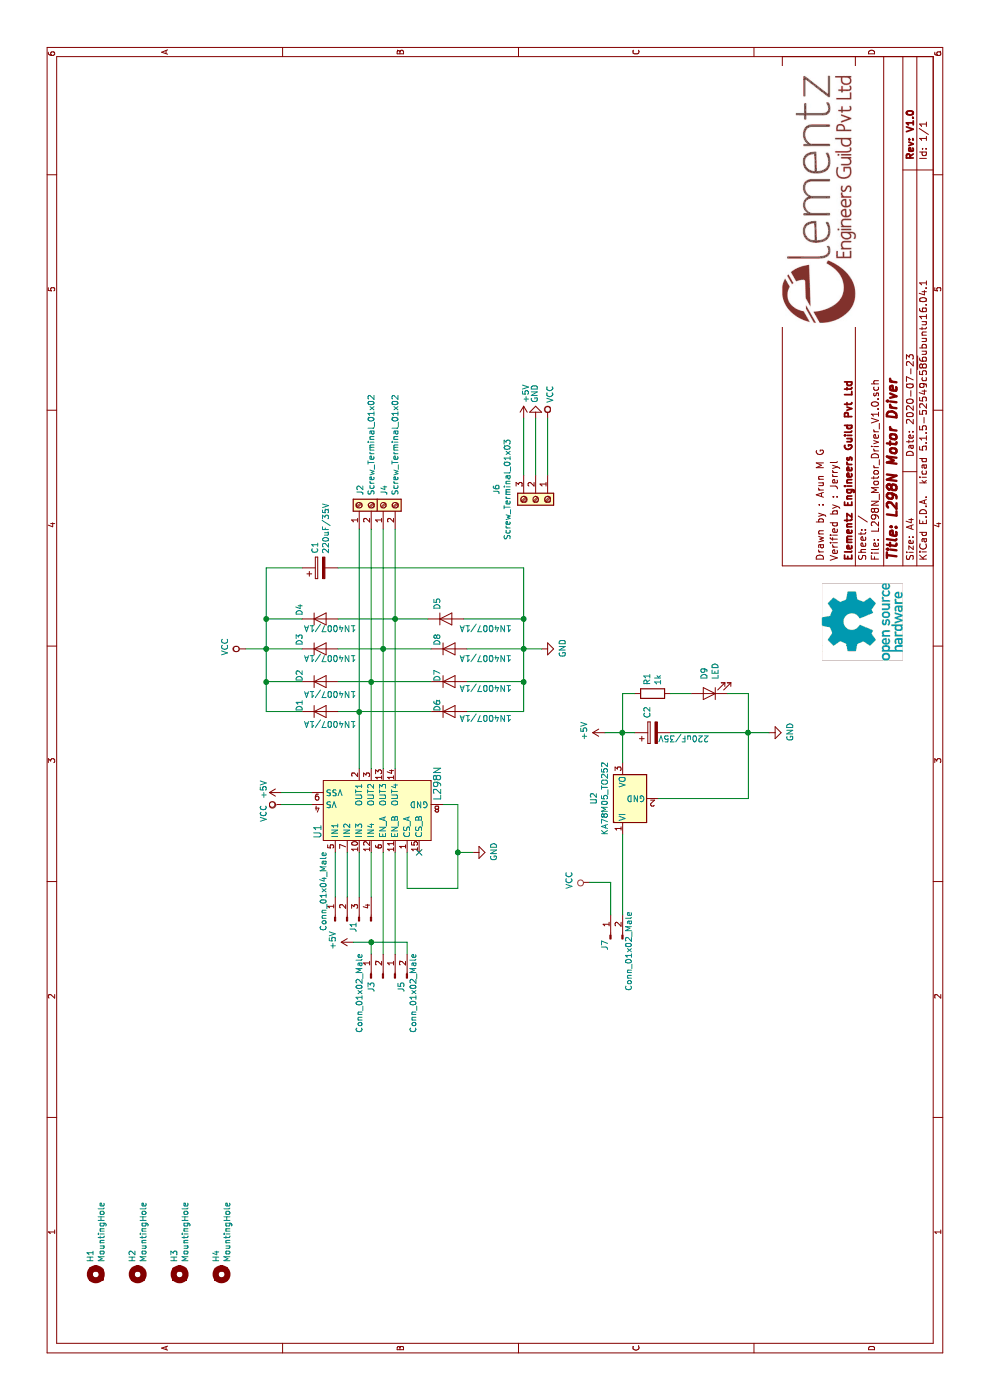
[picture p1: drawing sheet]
EESchema Schematic File Version 4
EELAYER 30 0
EELAYER END
$Descr A4 11693 8268
encoding utf-8
Sheet 1 1
Title "L298N Motor Driver "
Date "2020-07-23"
Rev "V1.0"
Comp "Elementz Engineers Guild Pvt Ltd"
Comment1 "Verified by : Jerryl"
Comment2 "Drawn by : Arun M G"
Comment3 ""
Comment4 ""
$EndDescr
$Comp
L L298N_Motor_Driver_V1.0-rescue:L298N-dk_PMIC-Full-Half-Bridge-Drivers U1
U 1 1
P 4975 3000
F 0 "U1" H 4750 3350 60  0000 C CNN
F 1 "L298N" H 5150 2350 60  0000 C CNN
F 2 "digikey-footprints:Multiwatt-15" H 5175 3200 60  0001 L CNN
F 3 "http://www.st.com/content/ccc/resource/technical/document/datasheet/82/cc/3f/39/0a/29/4d/f0/CD00000240.pdf/files/CD00000240.pdf/jcr:content/translations/en.CD00000240.pdf" H 5175 3300 60  0001 L CNN
F 4 "497-1395-5-ND" H 5175 3400 60  0001 L CNN "Digi-Key_PN"
F 5 "L298N" H 5175 3500 60  0001 L CNN "MPN"
F 6 "Integrated Circuits (ICs)" H 5175 3600 60  0001 L CNN "Category"
F 7 "PMIC - Full, Half-Bridge Drivers" H 5175 3700 60  0001 L CNN "Family"
F 8 "http://www.st.com/content/ccc/resource/technical/document/datasheet/82/cc/3f/39/0a/29/4d/f0/CD00000240.pdf/files/CD00000240.pdf/jcr:content/translations/en.CD00000240.pdf" H 5175 3800 60  0001 L CNN "DK_Datasheet_Link"
F 9 "/product-detail/en/stmicroelectronics/L298N/497-1395-5-ND/585918" H 5175 3900 60  0001 L CNN "DK_Detail_Page"
F 10 "IC BRIDGE DRIVER PAR 15MULTIWATT" H 5175 4000 60  0001 L CNN "Description"
F 11 "STMicroelectronics" H 5175 4100 60  0001 L CNN "Manufacturer"
F 12 "Active" H 5175 4200 60  0001 L CNN "Status"
	1    4975 3000
	1    0    0    -1  
$EndComp
$Comp
L L298N_Motor_Driver_V1.0-rescue:KA78M05_TO252-Regulator_Linear U2
U 1 1
P 5025 5200
F 0 "U2" H 5025 5442 50  0000 C CNN
F 1 "KA78M05_TO252" H 5025 5351 50  0000 C CNN
F 2 "Package_TO_SOT_SMD:TO-252-2" H 5025 5425 50  0001 C CIN
F 3 "http://www.fairchildsemi.com/ds/LM/LM78M05.pdf" H 5025 5150 50  0001 C CNN
	1    5025 5200
	1    0    0    -1  
$EndComp
$Comp
L Device:R R1
U 1 1
P 5900 5450
F 0 "R1" H 5970 5496 50  0000 L CNN
F 1 "1k" H 5970 5405 50  0000 L CNN
F 2 "Resistor_SMD:R_0805_2012Metric" V 5830 5450 50  0001 C CNN
F 3 "~" H 5900 5450 50  0001 C CNN
	1    5900 5450
	1    0    0    -1  
$EndComp
$Comp
L Device:LED D9
U 1 1
P 5900 5925
F 0 "D9" V 5939 5808 50  0000 R CNN
F 1 "LED" V 5848 5808 50  0000 R CNN
F 2 "LED_SMD:LED_0805_2012Metric" H 5900 5925 50  0001 C CNN
F 3 "~" H 5900 5925 50  0001 C CNN
	1    5900 5925
	0    -1   -1   0   
$EndComp
$Comp
L Connector:Screw_Terminal_01x02 J4
U 1 1
P 7475 3200
F 0 "J4" H 7555 3192 50  0000 L CNN
F 1 "Screw_Terminal_01x02" H 7555 3101 50  0000 L CNN
F 2 "TerminalBlock:TerminalBlock_bornier-2_P5.08mm" H 7475 3200 50  0001 C CNN
F 3 "~" H 7475 3200 50  0001 C CNN
	1    7475 3200
	1    0    0    -1  
$EndComp
$Comp
L Connector:Screw_Terminal_01x02 J2
U 1 1
P 7475 3000
F 0 "J2" H 7555 2992 50  0000 L CNN
F 1 "Screw_Terminal_01x02" H 7555 2901 50  0000 L CNN
F 2 "TerminalBlock:TerminalBlock_bornier-2_P5.08mm" H 7475 3000 50  0001 C CNN
F 3 "~" H 7475 3000 50  0001 C CNN
	1    7475 3000
	1    0    0    -1  
$EndComp
$Comp
L Connector:Screw_Terminal_01x03 J6
U 1 1
P 7525 4475
F 0 "J6" H 7443 4150 50  0000 C CNN
F 1 "Screw_Terminal_01x03" H 7443 4241 50  0000 C CNN
F 2 "TerminalBlock:TerminalBlock_bornier-3_P5.08mm" H 7525 4475 50  0001 C CNN
F 3 "~" H 7525 4475 50  0001 C CNN
	1    7525 4475
	-1   0    0    1   
$EndComp
$Comp
L Connector:Conn_01x02_Male J3
U 1 1
P 3525 3100
F 0 "J3" H 3450 3100 50  0000 C CNN
F 1 "Conn_01x02_Male" H 3400 3200 50  0000 C CNN
F 2 "Connector_PinHeader_2.54mm:PinHeader_1x02_P2.54mm_Vertical" H 3525 3100 50  0001 C CNN
F 3 "~" H 3525 3100 50  0001 C CNN
	1    3525 3100
	1    0    0    -1  
$EndComp
$Comp
L Connector:Conn_01x04_Male J1
U 1 1
P 4000 2900
F 0 "J1" H 3950 2850 50  0000 C CNN
F 1 "Conn_01x04_Male" H 4250 3100 50  0000 C CNN
F 2 "Connector_PinHeader_2.54mm:PinHeader_1x04_P2.54mm_Vertical" H 4000 2900 50  0001 C CNN
F 3 "~" H 4000 2900 50  0001 C CNN
	1    4000 2900
	1    0    0    -1  
$EndComp
Wire Wire Line
	4200 2800 4575 2800
Wire Wire Line
	4575 2900 4200 2900
Wire Wire Line
	4200 3000 4575 3000
Wire Wire Line
	4575 3100 4200 3100
Wire Wire Line
	4575 3400 4275 3400
Wire Wire Line
	4275 3400 4275 3825
Wire Wire Line
	4275 3825 4575 3825
Wire Wire Line
	4975 3825 4975 3700
$Comp
L power:GND #PWR04
U 1 1
P 4575 3950
F 0 "#PWR04" H 4575 3700 50  0001 C CNN
F 1 "GND" H 4580 3777 50  0000 C CNN
F 2 "" H 4575 3950 50  0001 C CNN
F 3 "" H 4575 3950 50  0001 C CNN
	1    4575 3950
	1    0    0    -1  
$EndComp
Wire Wire Line
	4575 3950 4575 3825
Connection ~ 4575 3825
Wire Wire Line
	4575 3825 4975 3825
NoConn ~ 4575 3500
Wire Wire Line
	5075 2600 5075 2350
Wire Wire Line
	4975 2600 4975 2350
$Comp
L power:+5V #PWR02
U 1 1
P 5075 2350
F 0 "#PWR02" H 5075 2200 50  0001 C CNN
F 1 "+5V" H 5100 2500 50  0000 C CNN
F 2 "" H 5075 2350 50  0001 C CNN
F 3 "" H 5075 2350 50  0001 C CNN
	1    5075 2350
	1    0    0    -1  
$EndComp
$Comp
L power:VCC #PWR01
U 1 1
P 4975 2350
F 0 "#PWR01" H 4975 2200 50  0001 C CNN
F 1 "VCC" H 4900 2500 50  0000 C CNN
F 2 "" H 4975 2350 50  0001 C CNN
F 3 "" H 4975 2350 50  0001 C CNN
	1    4975 2350
	1    0    0    -1  
$EndComp
$Comp
L Device:CP C1
U 1 1
P 6950 2675
F 0 "C1" H 7068 2721 50  0000 L CNN
F 1 "220uF/35V" H 7068 2630 50  0000 L CNN
F 2 "Capacitor_SMD:CP_Elec_6.3x7.7" H 6988 2525 50  0001 C CNN
F 3 "~" H 6950 2675 50  0001 C CNN
F 4 "C401734" H 6950 2675 50  0001 C CNN "LCSC_PART"
	1    6950 2675
	1    0    0    -1  
$EndComp
Wire Wire Line
	5750 2525 5750 2225
Wire Wire Line
	5750 2225 6000 2225
Wire Wire Line
	6950 2225 6950 2525
Wire Wire Line
	6000 2525 6000 2225
Connection ~ 6000 2225
Wire Wire Line
	6000 2225 6275 2225
Wire Wire Line
	6275 2525 6275 2225
Connection ~ 6275 2225
Wire Wire Line
	6275 2225 6525 2225
Wire Wire Line
	6525 2525 6525 2225
Connection ~ 6525 2225
Wire Wire Line
	6525 2225 6950 2225
Wire Wire Line
	5275 3000 5750 3000
Wire Wire Line
	5275 3100 6000 3100
Wire Wire Line
	5275 3200 6275 3200
Wire Wire Line
	5275 3300 6525 3300
Wire Wire Line
	5750 2825 5750 3000
Connection ~ 5750 3000
Wire Wire Line
	5750 3000 7275 3000
Wire Wire Line
	6000 2825 6000 3100
Connection ~ 6000 3100
Wire Wire Line
	6000 3100 7275 3100
Wire Wire Line
	6275 2825 6275 3200
Connection ~ 6275 3200
Wire Wire Line
	6275 3200 7275 3200
Wire Wire Line
	6525 2825 6525 3300
Connection ~ 6525 3300
Wire Wire Line
	6525 3300 7275 3300
$Comp
L Device:D D5
U 1 1
P 6525 3725
F 0 "D5" V 6450 3800 50  0000 L CNN
F 1 "1N4007/1A " H 6600 3650 50  0000 L CNN
F 2 "digikey-footprints:DO-214AC" H 6525 3725 50  0001 C CNN
F 3 "~" H 6525 3725 50  0001 C CNN
	1    6525 3725
	0    1    1    0   
$EndComp
Wire Wire Line
	6525 3575 6525 3300
Wire Wire Line
	6275 3600 6275 3200
Wire Wire Line
	6000 3600 6000 3100
Wire Wire Line
	5750 3600 5750 3000
Wire Wire Line
	6950 2825 6950 4375
Wire Wire Line
	6950 4375 6525 4375
Wire Wire Line
	5750 4375 5750 3900
Wire Wire Line
	6000 3900 6000 4375
Connection ~ 6000 4375
Wire Wire Line
	6000 4375 5750 4375
Wire Wire Line
	6275 3900 6275 4375
Connection ~ 6275 4375
Wire Wire Line
	6275 4375 6000 4375
Wire Wire Line
	6525 3875 6525 4375
Connection ~ 6525 4375
Wire Wire Line
	6525 4375 6275 4375
Wire Wire Line
	7725 4375 8200 4375
Wire Wire Line
	7725 4475 8200 4475
Wire Wire Line
	7725 4575 8200 4575
$Comp
L Connector:Conn_01x02_Male J5
U 1 1
P 3525 3300
F 0 "J5" H 3450 3250 50  0000 C CNN
F 1 "Conn_01x02_Male" H 3400 3150 50  0000 C CNN
F 2 "Connector_PinHeader_2.54mm:PinHeader_1x02_P2.54mm_Vertical" H 3525 3300 50  0001 C CNN
F 3 "~" H 3525 3300 50  0001 C CNN
	1    3525 3300
	1    0    0    -1  
$EndComp
Wire Wire Line
	3725 3200 4575 3200
Wire Wire Line
	3725 3300 4575 3300
Wire Wire Line
	3725 3100 3825 3100
Wire Wire Line
	3825 3100 3825 2950
Wire Wire Line
	3725 3400 3825 3400
Wire Wire Line
	3825 3400 3825 3100
Connection ~ 3825 3100
$Comp
L power:+5V #PWR03
U 1 1
P 3825 2950
F 0 "#PWR03" H 3825 2800 50  0001 C CNN
F 1 "+5V" H 3840 3123 50  0000 C CNN
F 2 "" H 3825 2950 50  0001 C CNN
F 3 "" H 3825 2950 50  0001 C CNN
	1    3825 2950
	1    0    0    -1  
$EndComp
$Comp
L power:+5V #PWR05
U 1 1
P 8200 4375
F 0 "#PWR05" H 8200 4225 50  0001 C CNN
F 1 "+5V" V 8215 4503 50  0000 L CNN
F 2 "" H 8200 4375 50  0001 C CNN
F 3 "" H 8200 4375 50  0001 C CNN
	1    8200 4375
	0    1    1    0   
$EndComp
$Comp
L power:GND #PWR06
U 1 1
P 8200 4475
F 0 "#PWR06" H 8200 4225 50  0001 C CNN
F 1 "GND" V 8205 4347 50  0000 R CNN
F 2 "" H 8200 4475 50  0001 C CNN
F 3 "" H 8200 4475 50  0001 C CNN
	1    8200 4475
	0    -1   -1   0   
$EndComp
$Comp
L power:VCC #PWR07
U 1 1
P 8200 4575
F 0 "#PWR07" H 8200 4425 50  0001 C CNN
F 1 "VCC" V 8217 4703 50  0000 L CNN
F 2 "" H 8200 4575 50  0001 C CNN
F 3 "" H 8200 4575 50  0001 C CNN
	1    8200 4575
	0    1    1    0   
$EndComp
$Comp
L Connector:Conn_01x02_Male J7
U 1 1
P 3850 5100
F 0 "J7" H 3800 5150 50  0000 C CNN
F 1 "Conn_01x02_Male" H 3750 4950 50  0000 C CNN
F 2 "Connector_PinHeader_2.54mm:PinHeader_1x02_P2.54mm_Vertical" H 3850 5100 50  0001 C CNN
F 3 "~" H 3850 5100 50  0001 C CNN
	1    3850 5100
	1    0    0    -1  
$EndComp
$Comp
L power:VCC #PWR08
U 1 1
P 4325 4925
F 0 "#PWR08" H 4325 4775 50  0001 C CNN
F 1 "VCC" H 4342 5098 50  0000 C CNN
F 2 "" H 4325 4925 50  0001 C CNN
F 3 "" H 4325 4925 50  0001 C CNN
	1    4325 4925
	1    0    0    -1  
$EndComp
Wire Wire Line
	4050 5100 4325 5100
Wire Wire Line
	4325 5100 4325 4925
Wire Wire Line
	4050 5200 4725 5200
$Comp
L Device:CP C2
U 1 1
P 5575 5450
F 0 "C2" H 5693 5496 50  0000 L CNN
F 1 "220uF/35V" V 5525 4975 50  0000 L CNN
F 2 "Capacitor_SMD:CP_Elec_6.3x7.7" H 5613 5300 50  0001 C CNN
F 3 "~" H 5575 5450 50  0001 C CNN
F 4 "C401734" H 5575 5450 50  0001 C CNN "LCSC_PART"
	1    5575 5450
	1    0    0    -1  
$EndComp
Wire Wire Line
	5325 5200 5575 5200
Wire Wire Line
	5900 5200 5900 5300
Wire Wire Line
	5575 5300 5575 5200
Connection ~ 5575 5200
Wire Wire Line
	5575 5200 5900 5200
Wire Wire Line
	5900 5600 5900 5775
Wire Wire Line
	5900 6075 5900 6250
Wire Wire Line
	5900 6250 5575 6250
Wire Wire Line
	5025 6250 5025 5500
Wire Wire Line
	5575 5600 5575 6250
Connection ~ 5575 6250
Wire Wire Line
	5575 6250 5025 6250
$Comp
L power:GND #PWR09
U 1 1
P 5575 6425
F 0 "#PWR09" H 5575 6175 50  0001 C CNN
F 1 "GND" H 5580 6252 50  0000 C CNN
F 2 "" H 5575 6425 50  0001 C CNN
F 3 "" H 5575 6425 50  0001 C CNN
	1    5575 6425
	1    0    0    -1  
$EndComp
Wire Wire Line
	5575 6250 5575 6425
$Comp
L L298N_Motor_Driver_V1.0-rescue:MountingHole-Mechanical H1
U 1 1
P 1050 800
F 0 "H1" H 1150 846 50  0000 L CNN
F 1 "MountingHole" H 1150 755 50  0000 L CNN
F 2 "MountingHole:MountingHole_2.5mm" H 1050 800 50  0001 C CNN
F 3 "~" H 1050 800 50  0001 C CNN
	1    1050 800 
	1    0    0    -1  
$EndComp
$Comp
L L298N_Motor_Driver_V1.0-rescue:MountingHole-Mechanical H2
U 1 1
P 1050 1150
F 0 "H2" H 1150 1196 50  0000 L CNN
F 1 "MountingHole" H 1150 1105 50  0000 L CNN
F 2 "MountingHole:MountingHole_2.5mm" H 1050 1150 50  0001 C CNN
F 3 "~" H 1050 1150 50  0001 C CNN
	1    1050 1150
	1    0    0    -1  
$EndComp
$Comp
L L298N_Motor_Driver_V1.0-rescue:MountingHole-Mechanical H3
U 1 1
P 1050 1500
F 0 "H3" H 1150 1546 50  0000 L CNN
F 1 "MountingHole" H 1150 1455 50  0000 L CNN
F 2 "MountingHole:MountingHole_2.5mm" H 1050 1500 50  0001 C CNN
F 3 "~" H 1050 1500 50  0001 C CNN
	1    1050 1500
	1    0    0    -1  
$EndComp
$Comp
L L298N_Motor_Driver_V1.0-rescue:MountingHole-Mechanical H4
U 1 1
P 1050 1850
F 0 "H4" H 1150 1896 50  0000 L CNN
F 1 "MountingHole" H 1150 1805 50  0000 L CNN
F 2 "MountingHole:MountingHole_2.5mm" H 1050 1850 50  0001 C CNN
F 3 "~" H 1050 1850 50  0001 C CNN
	1    1050 1850
	1    0    0    -1  
$EndComp
$Comp
L Device:D D8
U 1 1
P 6275 3750
F 0 "D8" V 6175 3775 50  0000 L CNN
F 1 "1N4007/1A " H 6325 3675 50  0000 L CNN
F 2 "digikey-footprints:DO-214AC" H 6275 3750 50  0001 C CNN
F 3 "~" H 6275 3750 50  0001 C CNN
	1    6275 3750
	0    1    1    0   
$EndComp
$Comp
L Device:D D7
U 1 1
P 6000 3750
F 0 "D7" V 5900 3750 50  0000 L CNN
F 1 "1N4007/1A " H 6050 3700 50  0000 L CNN
F 2 "digikey-footprints:DO-214AC" H 6000 3750 50  0001 C CNN
F 3 "~" H 6000 3750 50  0001 C CNN
	1    6000 3750
	0    1    1    0   
$EndComp
$Comp
L Device:D D6
U 1 1
P 5750 3750
F 0 "D6" V 5650 3750 50  0000 L CNN
F 1 "1N4007/1A " H 5800 3700 50  0000 L CNN
F 2 "digikey-footprints:DO-214AC" H 5750 3750 50  0001 C CNN
F 3 "~" H 5750 3750 50  0001 C CNN
	1    5750 3750
	0    1    1    0   
$EndComp
$Comp
L Device:D D4
U 1 1
P 6525 2675
F 0 "D4" V 6350 2700 50  0000 L CNN
F 1 "1N4007/1A " H 6350 2600 50  0000 L CNN
F 2 "digikey-footprints:DO-214AC" H 6525 2675 50  0001 C CNN
F 3 "~" H 6525 2675 50  0001 C CNN
	1    6525 2675
	0    1    1    0   
$EndComp
$Comp
L Device:D D3
U 1 1
P 6275 2675
F 0 "D3" V 6100 2700 50  0000 L CNN
F 1 "1N4007/1A " H 6100 2600 50  0000 L CNN
F 2 "digikey-footprints:DO-214AC" H 6275 2675 50  0001 C CNN
F 3 "~" H 6275 2675 50  0001 C CNN
	1    6275 2675
	0    1    1    0   
$EndComp
$Comp
L Device:D D2
U 1 1
P 6000 2675
F 0 "D2" V 5825 2675 50  0000 L CNN
F 1 "1N4007/1A " H 5825 2575 50  0000 L CNN
F 2 "digikey-footprints:DO-214AC" H 6000 2675 50  0001 C CNN
F 3 "~" H 6000 2675 50  0001 C CNN
	1    6000 2675
	0    1    1    0   
$EndComp
$Comp
L Device:D D1
U 1 1
P 5750 2675
F 0 "D1" V 5575 2675 50  0000 L CNN
F 1 "1N4007/1A " H 5575 2575 50  0000 L CNN
F 2 "digikey-footprints:DO-214AC" H 5750 2675 50  0001 C CNN
F 3 "~" H 5750 2675 50  0001 C CNN
	1    5750 2675
	0    1    1    0   
$EndComp
$Comp
L power:+5V #PWR0101
U 1 1
P 5575 5050
F 0 "#PWR0101" H 5575 4900 50  0001 C CNN
F 1 "+5V" H 5590 5223 50  0000 C CNN
F 2 "" H 5575 5050 50  0001 C CNN
F 3 "" H 5575 5050 50  0001 C CNN
	1    5575 5050
	1    0    0    -1  
$EndComp
Wire Wire Line
	5575 5050 5575 5200
$Comp
L power:GND #PWR0102
U 1 1
P 6275 4525
F 0 "#PWR0102" H 6275 4275 50  0001 C CNN
F 1 "GND" H 6280 4352 50  0000 C CNN
F 2 "" H 6275 4525 50  0001 C CNN
F 3 "" H 6275 4525 50  0001 C CNN
	1    6275 4525
	1    0    0    -1  
$EndComp
Wire Wire Line
	6275 4375 6275 4525
$Comp
L power:VCC #PWR0103
U 1 1
P 6275 2050
F 0 "#PWR0103" H 6275 1900 50  0001 C CNN
F 1 "VCC" H 6292 2223 50  0000 C CNN
F 2 "" H 6275 2050 50  0001 C CNN
F 3 "" H 6275 2050 50  0001 C CNN
	1    6275 2050
	1    0    0    -1  
$EndComp
Wire Wire Line
	6275 2050 6275 2225
$EndSCHEMATC
